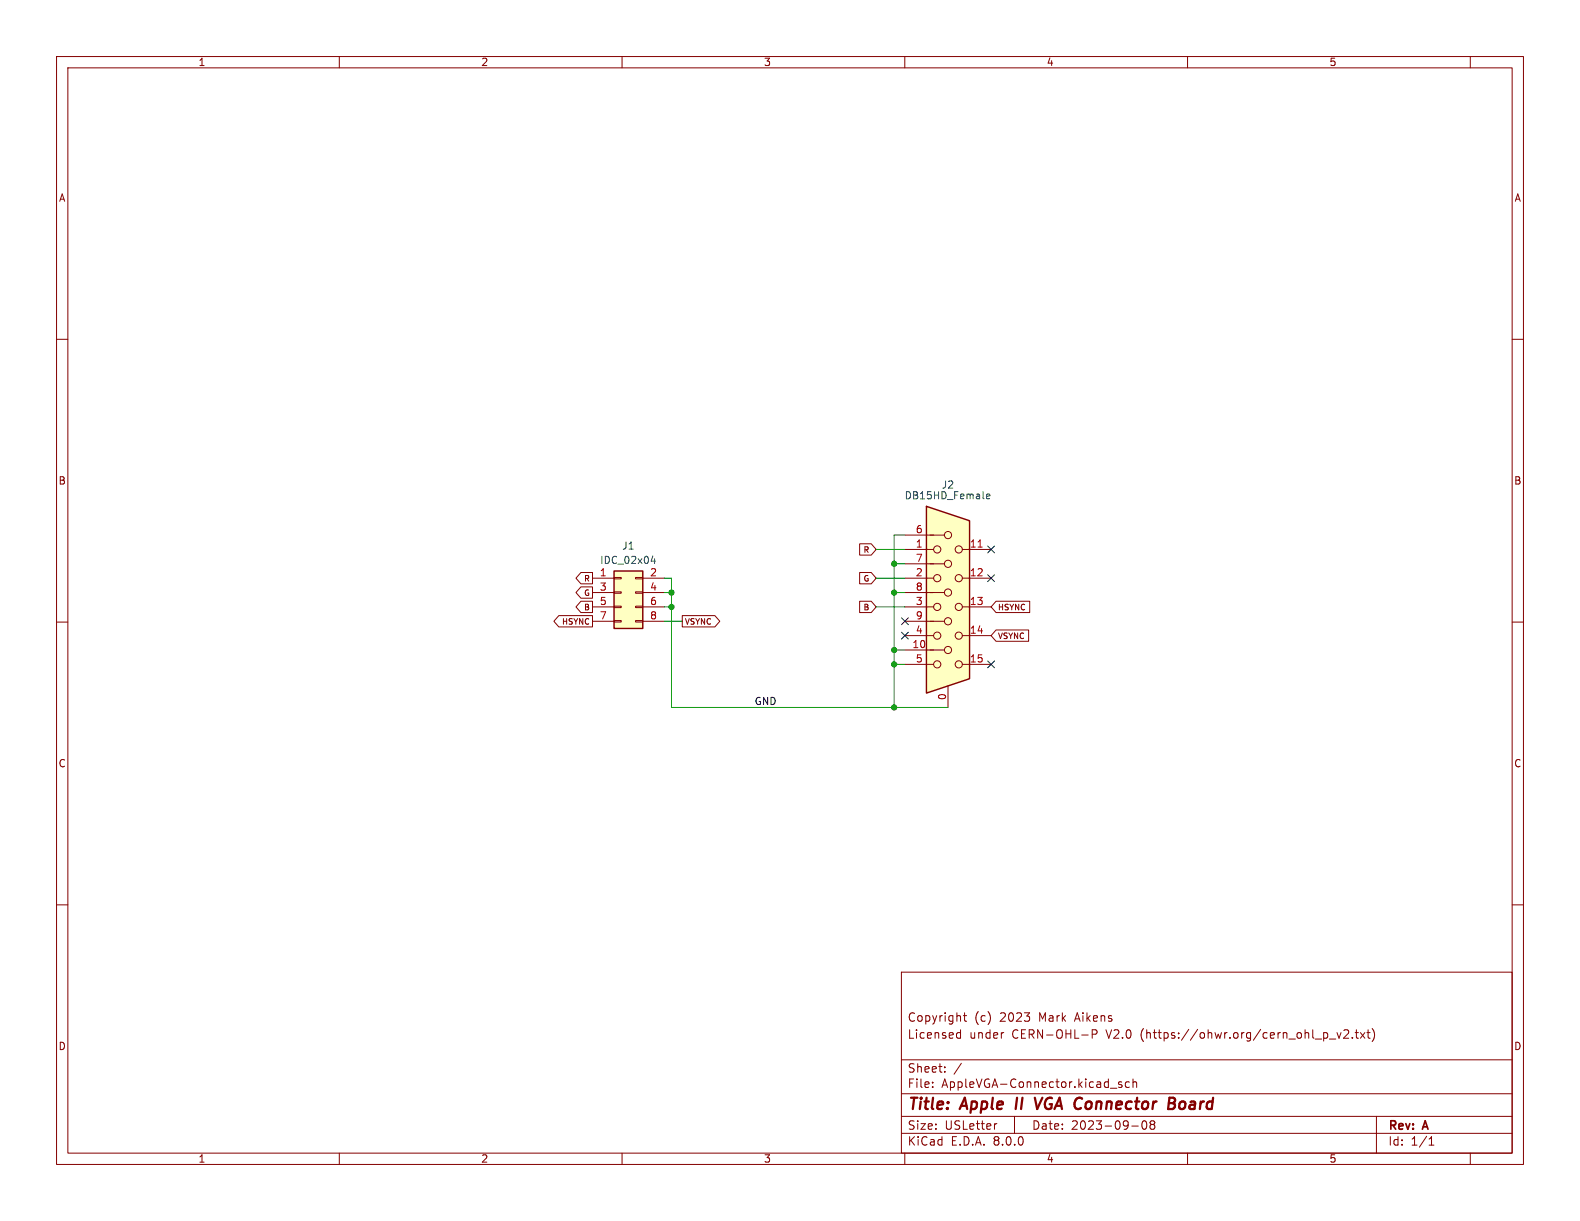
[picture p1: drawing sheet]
<svg xmlns="http://www.w3.org/2000/svg" width="279mm" height="216mm" viewBox="0 0 279 216" stroke-linecap="round" stroke-linejoin="round" font-family="sans-serif">
<g fill="none" stroke="#840000" stroke-width=".18">
<path d="M10 10h259.4v195.9h-259.4zM12 12h255.4v191.9h-255.4zM60 10v2M110 10v2M160 10v2M210 10v2M260 10v2M10 60h2M267.4 60h2M10 110h2M267.4 110h2M10 160h2"/>
<path d="M267.4 160h2M159.4 171.9h108v32h-108zM170.4 179.6h.5M170.6 179.1v1.3l.3 .2M159.4 197.4h108M159.4 193.4h108M159.4 187.4h108M164.9 192.1v.2M164.9 191.4v.1M167.1 189.4v.2M167.1 188.7v.1M169.3 183.5h.6"/>
<path d="M169.3 182.7h.6M169.9 182.1v1.5M170 188l-1.3 1.9M176.3 198.7l-.3 .1M177.4 182.6h.1M179.4 197.4v3M193.1 182.9l.8-.1 .1-.2-.1-.4-.2-.1h-.6v1.5M196.4 192.4h1.1M198.4 191.4l-.4-.1-.2 .2 .1 .2 .5 .2v.3h-.6M199.7 191.4l-.4-.1-.3 .3v.4l.1 .2h.6M200.1 199.1h1.2M200.4 191.4l.2-.1 .3 .1 .1 .9"/>
<path d="M200.4 190.8v1.5M202.1 198.3l.2-.1a.81 .81 0 0 1 .6 .6 .81 .81 0 0 1-.3 .8l-.2 .1a.81 .81 0 0 1-.3-1.4zM203.6 198.8l-.2-.3 .2-.3 .5 .1 .1 .2-.3 .3M203.6 198.8l-.2 .3v.3l.2 .3 .5-.1 .1-.2-.1-.4-.2-.2M203.6 198.8h.3M235.1 183.7h1.1M236.4 182.6l.4 1 .3-1M237.6 182.2l.6-.1 .2 .1 .1 .3-.9 1.1h.9M239.1 183.4v.2M239.6 182.6h.6M239.9 182.1v1.3l.3 .2M240.6 182.6l.8 1"/>
<path d="M241.4 182.6l-.8 1M241.7 182.6h.6M241.9 182.1v1.3l.4 .2M242.6 181.9a1.72 1.72 0 0 1 0 2.3M243.4 197.4v6.5M60 203.9v2M110 203.9v2M159.4 200.4h108M160 203.9v2M210 203.9v2M252.7 202.5h.9M252.7 201.4l.4-.4v1.5"/>
<path d="M260 203.9v2"/>
</g>
<path d="M179.9 194.1l-.3 2M180.8 194.1l-.2 2M183 194.1l.4 2 .9-2M207.5 194.1a.46 .46 0 0 1 .3 .4 .46 .46 0 0 1-.2 .5M207.6 195.2a.53 .53 0 0 1 0 .7M209.3 194.8a.62 .62 0 0 0-.7 .4v.7l.2 .2h.3" fill="none" stroke="#840000" stroke-width=".4"/>
<path d="M108.6 101h5.1v10.1h-5.1z" fill="#ffffc2"/>
<g fill="none" stroke="#840000" stroke-width=".18">
<path d="M104.8 102.2h3.8M104.8 104.8h3.8M104.8 107.3h3.8M104.8 109.9h3.8M108.6 109.7h1.3v.3h-1.3zM108.6 107.2h1.3v.2h-1.3zM108.6 104.6h1.3v.3h-1.3zM108.6 102.1h1.3v.3h-1.3zM112.4 109.7h1.3v.3h-1.3zM112.4 107.2h1.3v.2h-1.3zM112.4 104.6h1.3v.3h-1.3zM112.4 102.1h1.3v.3h-1.3z"/>
<path d="M113.7 102.2h3.8M113.7 104.8h3.8M113.7 107.3h3.8M113.7 109.9h3.8"/>
</g>
<path d="M108.6 101h5.1v10.1h-5.1z" fill="none" stroke="#840000" stroke-width=".25"/>
<path d="M115.4 98.3l-.3 .9h.8M115.8 98.8v.8" fill="none" stroke="#006464" stroke-width=".18"/>
<path d="M163.8 89.5l7.6 2.6v27.9l-7.6 2.6z" fill="#ffffc2"/>
<g fill="none" stroke="#840000" stroke-width=".18">
<path d="M152 96.2h2.1l.8 1-.8 1h-2.1zM160 99.7h7M160 94.6h7M160 97.2h5.1M170.2 97.2h5.1M98.8 108.9h6v2h-6l-.9-1zM102.7 106.3h2.1v2h-2.1l-.9-1zM102.7 103.8h2.1v2h-2.1l-.9-1zM102.7 101.2h2.1v2h-2.1l-.9-1zM120.6 108.9h5.8l.9 1-.9 1h-5.8zM152 106.3h2.1l.8 1-.8 1h-2.1zM152 101.2h2.1l.8 1-.8 1h-2.1z"/>
<path d="M160 114.9h7M160 109.9h7M160 104.8h7M160 102.2h5.1M160 107.3h5.1M160 112.4h5.1M160 117.5h5.1M170.2 102.2h5.1M170.2 107.3h5.1M170.2 112.4h5.1M170.2 117.5h5.1M176.1 106.3h6v2h-6l-.8-1z"/>
<path d="M176.1 111.4h5.8v2h-5.8l-.8-1zM167.6 121.3v3.8"/>
<circle cx="165.7" cy="97.2" r=".63"/>
<circle cx="167.6" cy="94.6" r=".63"/>
<circle cx="167.6" cy="99.7" r=".63"/>
<circle cx="169.5" cy="97.2" r=".63"/>
<circle cx="165.7" cy="107.3" r=".63"/>
<circle cx="165.7" cy="117.5" r=".63"/>
<circle cx="165.7" cy="112.4" r=".63"/>
<circle cx="165.7" cy="102.2" r=".63"/>
<circle cx="167.6" cy="109.9" r=".63"/>
<circle cx="167.6" cy="104.8" r=".63"/>
<circle cx="167.6" cy="114.9" r=".63"/>
<circle cx="169.5" cy="102.2" r=".63"/>
<circle cx="169.5" cy="117.5" r=".63"/>
<circle cx="169.5" cy="107.3" r=".63"/>
<circle cx="169.5" cy="112.4" r=".63"/>
</g>
<path d="M163.8 89.5l7.6 2.6v27.9l-7.6 2.6z" fill="none" stroke="#840000" stroke-width=".25"/>
<path d="M173 96.7h.7" fill="none" stroke="#a90000" stroke-width=".18"/>
<path d="M174.4 87.8l.6-.1v-.3h-.4l-.2 .1 .1 .6h.5" fill="none" stroke="#006464" stroke-width=".18"/>
<path d="M154.9 97.2h5.1M158.1 99.7h1.9M160 94.6h-1.9v30.5M117.5 102.2h1.2v22.9h48.9M117.5 104.8h1.2M117.5 107.3h1.2M117.5 109.9h3.1M154.9 102.2h5.1M154.9 107.3h5.1M158.1 117.5h1.9M158.1 104.8h1.9M158.1 114.9h1.9" fill="none" stroke="#009600" stroke-width=".18"/>
<path d="M174.7 96.5l1.2 1.3M175.9 96.5l-1.2 1.3M159.4 109.2l1.2 1.3M159.4 111.8l1.2 1.2M160.6 111.8l-1.2 1.2M160.6 109.2l-1.2 1.3M174.7 101.6l1.2 1.2M174.7 116.9l1.2 1.2M175.9 101.6l-1.2 1.2M175.9 116.9l-1.2 1.2" fill="none" stroke="#000084" stroke-width=".18"/>
<g fill="#009600" stroke="#009600" stroke-width=".18">
<circle cx="158.1" cy="104.8" r=".46"/>
<circle cx="158.1" cy="99.7" r=".46"/>
<circle cx="158.1" cy="125.1" r=".46"/>
<circle cx="158.1" cy="114.9" r=".46"/>
<circle cx="158.1" cy="117.5" r=".46"/>
<circle cx="118.7" cy="107.3" r=".46"/>
<circle cx="118.7" cy="104.8" r=".46"/>
</g>
<g font-size="2.8" fill="#840000">
<text x="160.4" y="196.8">Title:</text>
<text x="170.1" y="196.8">Apple</text>
<text x="184.7" y="196.8">VGA Connector</text>
<text x="209.8" y="196.8">Board</text>
</g>
<g font-size="2.1" fill="#840000">
<text x="160.4" y="183.9">Licensed</text>
<text x="160.4" y="180.9">Copyright</text>
<text x="171.4" y="183.9">under</text>
<text x="172.3" y="180.9">(c)</text>
<text x="176.9" y="180.9">2023</text>
<text x="179" y="183.9">CERN-OHL-P</text>
<text x="183.9" y="180.9">Mark</text>
<text x="190.4" y="180.9">Aikens</text>
<text x="195.8" y="183.9">V2.0</text>
<text x="202" y="183.9">(https://ohwr.org/cern_ohl_p_v2.txt)</text>
<text x="160.4" y="189.9">Sheet:</text>
<text x="160.4" y="192.6">File:</text>
<text x="166.5" y="192.6">AppleVGA-Connector.kicad_sch</text>
<text x="160.4" y="202.8">KiCad</text>
<text x="160.4" y="200">Size:</text>
<text x="167.1" y="200">USLetter</text>
<text x="168.1" y="202.8">E.D.A.</text>
<text x="175.7" y="202.8">8.0.0</text>
<text x="182.4" y="200">Date:</text>
<text x="189.4" y="200">2023-09-08</text>
<text x="245.4" y="200.2">Rev:</text>
<text x="245.4" y="202.8">Id:</text>
<text x="249.5" y="202.8">1/1</text>
<text x="251.8" y="200.2">A</text>
</g>
<g font-size="1.8" fill="#840000">
<text x="35" y="11.9">1</text>
<text x="85" y="11.9">2</text>
<text x="135" y="11.9">3</text>
<text x="185" y="11.9">4</text>
<text x="235" y="11.9">5</text>
<text x="10.3" y="35.9">A</text>
<text x="267.7" y="35.9">A</text>
<text x="10.3" y="85.9">B</text>
<text x="267.7" y="85.9">B</text>
<text x="10.3" y="135.9">C</text>
<text x="267.7" y="135.9">C</text>
<text x="10.3" y="185.9">D</text>
<text x="267.7" y="185.9">D</text>
<text x="35" y="205.8">1</text>
<text x="85" y="205.8">2</text>
<text x="135" y="205.8">3</text>
<text x="185" y="205.8">4</text>
<text x="235" y="205.8">5</text>
</g>
<g font-size="1.8" fill="#006464">
<text x="159.9" y="88.5">DB15HD_Female</text>
<text x="166.4" y="86.6">J2</text>
<text x="106" y="99.9">IDC_02x04</text>
<text x="109.9" y="97.4">J1</text>
</g>
<g font-size="1.8" fill="#a90000">
<text x="161.9" y="94.4">6</text>
<text x="106" y="102">1</text>
<text x="114.9" y="102">2</text>
<text x="161.9" y="96.9">1</text>
<text x="161.9" y="102">2</text>
<text x="161.9" y="99.4">7</text>
<text x="171.4" y="96.9">11</text>
<text x="171.4" y="102">12</text>
<text x="106" y="104.5">3</text>
<text x="106" y="107.1">5</text>
<text x="114.9" y="104.5">4</text>
<text x="114.9" y="107.1">6</text>
<text x="161.9" y="107.1">3</text>
<text x="161.9" y="104.5">8</text>
<text x="171.4" y="107.1">13</text>
<text x="106" y="109.6">7</text>
<text x="114.9" y="109.6">8</text>
<text x="161.9" y="112.1">4</text>
<text x="161.9" y="109.6">9</text>
<text x="171.4" y="112.1">14</text>
<text x="161.2" y="114.7">10</text>
<text x="161.9" y="117.2">5</text>
<text x="171.4" y="117.2">15</text>
<text x="167.4" y="123.9" transform="rotate(-90 167.4 123.9)">0</text>
</g>
<text font-size="1.8" fill="#0f0f0f" x="133.3" y="124.7">GND</text>
<g font-size="1.4" fill="#840000">
<text x="152.6" y="98">R</text>
<text x="103.1" y="105.6">G</text>
<text x="103.1" y="103">R</text>
<text x="152.6" y="103">G</text>
<text x="99.2" y="110.7">HSYNC</text>
<text x="103.1" y="108.1">B</text>
<text x="121" y="110.7">VSYNC</text>
<text x="152.6" y="108.1">B</text>
<text x="176.4" y="108.1">HSYNC</text>
<text x="176.4" y="113.2">VSYNC</text>
</g>
</svg>
